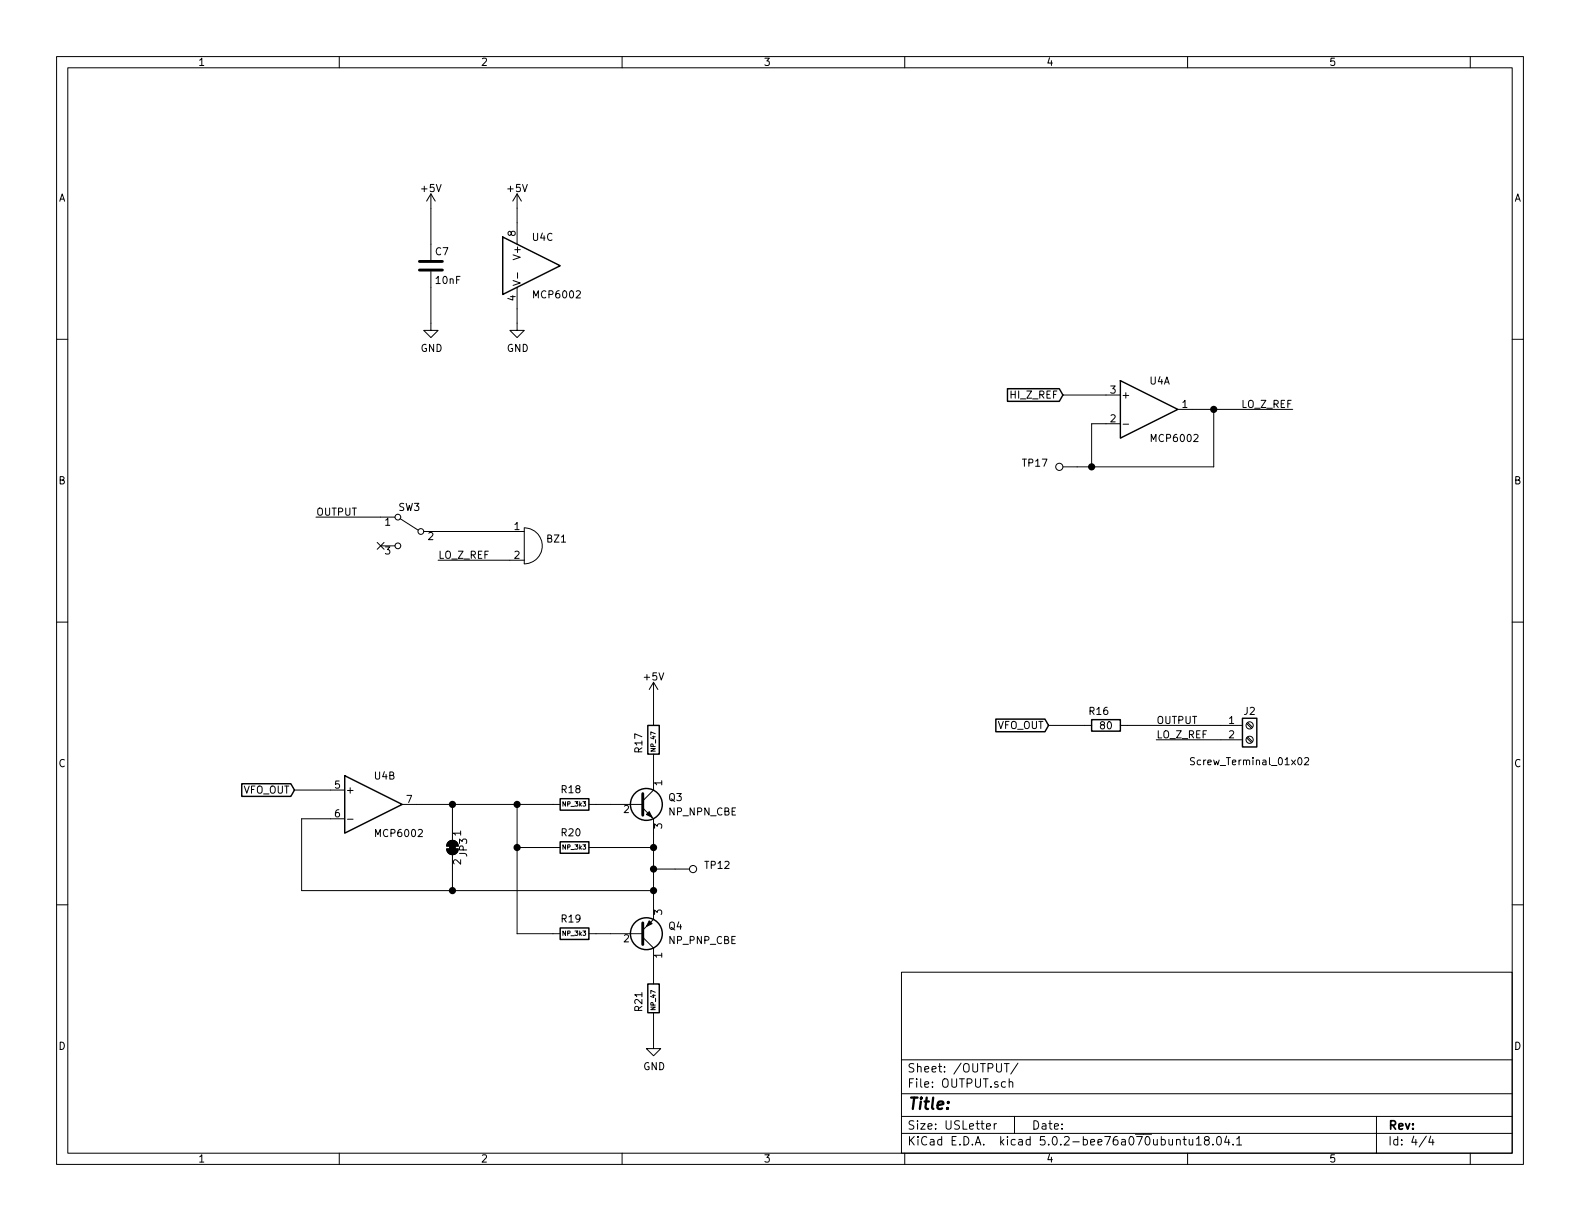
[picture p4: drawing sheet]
EESchema Schematic File Version 4
LIBS:synth-cache
EELAYER 26 0
EELAYER END
$Descr USLetter 11000 8500
encoding utf-8
Sheet 4 4
Title ""
Date ""
Rev ""
Comp ""
Comment1 ""
Comment2 ""
Comment3 ""
Comment4 ""
$EndDescr
Wire Wire Line
	3000 2000 3000 2250
$Comp
L power:GND #PWR?
U 1 1
P 3000 2250
AR Path="/5E9B1FC3" Ref="#PWR?"  Part="1" 
AR Path="/5E4A00E6/5E9B1FC3" Ref="#PWR?"  Part="1" 
AR Path="/5E4A00FF/5E9B1FC3" Ref="#PWR?"  Part="1" 
AR Path="/5E4A013A/5E9B1FC3" Ref="#PWR?"  Part="1" 
AR Path="/5E826FFF/5E9B1FC3" Ref="#PWR029"  Part="1" 
F 0 "#PWR029" H 3000 2000 50  0001 C CNN
F 1 "GND" H 3005 2077 50  0000 C CNN
F 2 "" H 3000 2250 50  0001 C CNN
F 3 "" H 3000 2250 50  0001 C CNN
	1    3000 2250
	1    0    0    -1  
$EndComp
$Comp
L power:+5V #PWR?
U 1 1
P 3000 1450
AR Path="/5E4A00FF/5E78F63A" Ref="#PWR?"  Part="1" 
AR Path="/5E4A013A/5E78F63A" Ref="#PWR?"  Part="1" 
AR Path="/5E826FFF/5E78F63A" Ref="#PWR027"  Part="1" 
F 0 "#PWR027" H 3000 1300 50  0001 C CNN
F 1 "+5V" H 3000 1590 50  0000 C CNN
F 2 "" H 3000 1450 50  0001 C CNN
F 3 "" H 3000 1450 50  0001 C CNN
	1    3000 1450
	1    0    0    -1  
$EndComp
Wire Wire Line
	3000 1700 3000 1450
$Comp
L Device:R R16
U 1 1
P 7700 5050
F 0 "R16" V 7600 5000 50  0000 C CNN
F 1 "80" V 7700 5050 50  0000 C CNN
F 2 "Resistor_THT:R_Axial_DIN0207_L6.3mm_D2.5mm_P10.16mm_Horizontal" V 7630 5050 50  0001 C CNN
F 3 "~" H 7700 5050 50  0001 C CNN
	1    7700 5050
	0    1    1    0   
$EndComp
$Comp
L custom:MCP6002 U4
U 1 1
P 8000 2850
F 0 "U4" H 8000 3050 50  0000 L CNN
F 1 "MCP6002" H 8000 2650 50  0000 L CNN
F 2 "Package_DIP:DIP-8_W7.62mm_Socket" H 8000 2250 50  0001 C CNN
F 3 "~/datasheets/MCP6004.pdf" H 8000 2400 50  0001 C CNN
	1    8000 2850
	1    0    0    -1  
$EndComp
$Comp
L custom:MCP6002 U4
U 3 1
P 3700 1850
F 0 "U4" H 3700 2050 50  0000 L CNN
F 1 "MCP6002" H 3700 1650 50  0000 L CNN
F 2 "Package_DIP:DIP-8_W7.62mm_Socket" H 3700 1250 50  0001 C CNN
F 3 "~/datasheets/MCP6004.pdf" H 3700 1400 50  0001 C CNN
	3    3700 1850
	1    0    0    -1  
$EndComp
$Comp
L power:+5V #PWR?
U 1 1
P 3600 1450
AR Path="/5E4A00FF/5E839885" Ref="#PWR?"  Part="1" 
AR Path="/5E4A013A/5E839885" Ref="#PWR?"  Part="1" 
AR Path="/5E826FFF/5E839885" Ref="#PWR028"  Part="1" 
F 0 "#PWR028" H 3600 1300 50  0001 C CNN
F 1 "+5V" H 3600 1590 50  0000 C CNN
F 2 "" H 3600 1450 50  0001 C CNN
F 3 "" H 3600 1450 50  0001 C CNN
	1    3600 1450
	1    0    0    -1  
$EndComp
Wire Wire Line
	3600 1550 3600 1450
Wire Wire Line
	3600 2250 3600 2150
$Comp
L power:GND #PWR?
U 1 1
P 3600 2250
AR Path="/5E839894" Ref="#PWR?"  Part="1" 
AR Path="/5E4A00E6/5E839894" Ref="#PWR?"  Part="1" 
AR Path="/5E4A00FF/5E839894" Ref="#PWR?"  Part="1" 
AR Path="/5E4A013A/5E839894" Ref="#PWR?"  Part="1" 
AR Path="/5E826FFF/5E839894" Ref="#PWR030"  Part="1" 
F 0 "#PWR030" H 3600 2000 50  0001 C CNN
F 1 "GND" H 3605 2077 50  0000 C CNN
F 2 "" H 3600 2250 50  0001 C CNN
F 3 "" H 3600 2250 50  0001 C CNN
	1    3600 2250
	1    0    0    -1  
$EndComp
Text GLabel 7300 5050 0    50   Input ~ 0
VFO_OUT
Wire Wire Line
	7300 5050 7550 5050
$Comp
L Connector:Screw_Terminal_01x02 J2
U 1 1
P 8700 5050
F 0 "J2" H 8700 5150 50  0000 C CNN
F 1 "Screw_Terminal_01x02" H 8700 4800 50  0000 C CNN
F 2 "TerminalBlock:TerminalBlock_bornier-2_P5.08mm" H 8700 5050 50  0001 C CNN
F 3 "~" H 8700 5050 50  0001 C CNN
	1    8700 5050
	1    0    0    -1  
$EndComp
$Comp
L custom:MCP6002 U4
U 2 1
P 2600 5600
F 0 "U4" H 2600 5800 50  0000 L CNN
F 1 "MCP6002" H 2600 5400 50  0000 L CNN
F 2 "Package_DIP:DIP-8_W7.62mm_Socket" H 2600 5000 50  0001 C CNN
F 3 "~/datasheets/MCP6004.pdf" H 2600 5150 50  0001 C CNN
	2    2600 5600
	1    0    0    -1  
$EndComp
Wire Wire Line
	7600 2950 7700 2950
Text Label 9000 2850 2    50   ~ 0
LO_Z_REF
Text Label 8050 5150 0    50   ~ 0
LO_Z_REF
Wire Wire Line
	8050 5150 8500 5150
Wire Wire Line
	7600 3250 8450 3250
Wire Wire Line
	7850 5050 8500 5050
$Comp
L custom:PTH_1_mm TP?
U 1 1
P 7350 3250
AR Path="/5E69BAF5/5E7F1703" Ref="TP?"  Part="1" 
AR Path="/5E4A00E6/5E7F1703" Ref="TP?"  Part="1" 
AR Path="/5E4A00FF/5E7F1703" Ref="TP?"  Part="1" 
AR Path="/5E4A013A/5E7F1703" Ref="TP?"  Part="1" 
AR Path="/5E826FFF/5E7F1703" Ref="TP17"  Part="1" 
F 0 "TP17" H 7400 3250 50  0000 L BNN
F 1 "PTH_1_mm" H 7200 3150 50  0001 L BNN
F 2 "custom:TestPoint_THTPad_D2.0mm_Drill1.0mm" H 7150 3000 50  0001 L BNN
F 3 "" H 7350 3350 50  0001 L BNN
	1    7350 3250
	-1   0    0    -1  
$EndComp
Wire Wire Line
	8300 2850 8450 2850
Wire Wire Line
	8450 2850 9000 2850
Wire Wire Line
	8450 2850 8450 3250
Connection ~ 8450 2850
$Comp
L Device:Q_PNP_CBE Q?
U 1 1
P 4450 6500
AR Path="/5E4A013A/5E835E8A" Ref="Q?"  Part="1" 
AR Path="/5E826FFF/5E835E8A" Ref="Q4"  Part="1" 
F 0 "Q4" H 4650 6450 50  0000 L CNN
F 1 "NP_PNP_CBE" H 4650 6550 50  0000 L CNN
F 2 "Package_TO_SOT_THT:TO-92" H 4650 6600 50  0001 C CNN
F 3 "~" H 4450 6500 50  0001 C CNN
	1    4450 6500
	1    0    0    1   
$EndComp
$Comp
L Device:Q_NPN_CBE Q?
U 1 1
P 4450 5600
AR Path="/5E4A013A/5E835E91" Ref="Q?"  Part="1" 
AR Path="/5E826FFF/5E835E91" Ref="Q3"  Part="1" 
F 0 "Q3" H 4650 5650 50  0000 L CNN
F 1 "NP_NPN_CBE" H 4650 5550 50  0000 L CNN
F 2 "Package_TO_SOT_THT:TO-92" H 4650 5700 50  0001 C CNN
F 3 "~" H 4450 5600 50  0001 C CNN
	1    4450 5600
	1    0    0    -1  
$EndComp
$Comp
L power:GND #PWR?
U 1 1
P 4550 7250
AR Path="/5E83675A" Ref="#PWR?"  Part="1" 
AR Path="/5E4A00E6/5E83675A" Ref="#PWR?"  Part="1" 
AR Path="/5E4A00FF/5E83675A" Ref="#PWR?"  Part="1" 
AR Path="/5E4A013A/5E83675A" Ref="#PWR?"  Part="1" 
AR Path="/5E826FFF/5E83675A" Ref="#PWR034"  Part="1" 
F 0 "#PWR034" H 4550 7000 50  0001 C CNN
F 1 "GND" H 4555 7077 50  0000 C CNN
F 2 "" H 4550 7250 50  0001 C CNN
F 3 "" H 4550 7250 50  0001 C CNN
	1    4550 7250
	1    0    0    -1  
$EndComp
$Comp
L power:+5V #PWR?
U 1 1
P 4550 4850
AR Path="/5E4A00FF/5E8369DB" Ref="#PWR?"  Part="1" 
AR Path="/5E4A013A/5E8369DB" Ref="#PWR?"  Part="1" 
AR Path="/5E826FFF/5E8369DB" Ref="#PWR032"  Part="1" 
F 0 "#PWR032" H 4550 4700 50  0001 C CNN
F 1 "+5V" H 4550 4990 50  0000 C CNN
F 2 "" H 4550 4850 50  0001 C CNN
F 3 "" H 4550 4850 50  0001 C CNN
	1    4550 4850
	1    0    0    -1  
$EndComp
Wire Wire Line
	2300 5700 2100 5700
Text GLabel 2050 5500 0    50   Input ~ 0
VFO_OUT
Wire Wire Line
	2050 5500 2300 5500
Connection ~ 4550 6050
Wire Wire Line
	4550 6050 4550 5900
Wire Wire Line
	2900 5600 3150 5600
Wire Wire Line
	2100 6200 3150 6200
$Comp
L Device:R R?
U 1 1
P 4550 6950
AR Path="/5E4A00FF/5E857044" Ref="R?"  Part="1" 
AR Path="/5E4A013A/5E857044" Ref="R?"  Part="1" 
AR Path="/5E826FFF/5E857044" Ref="R21"  Part="1" 
F 0 "R21" V 4650 6850 50  0000 L CNN
F 1 "NP_47" V 4550 6860 31  0000 L CNN
F 2 "Resistor_THT:R_Axial_DIN0207_L6.3mm_D2.5mm_P10.16mm_Horizontal" V 4480 6950 50  0001 C CNN
F 3 "~" H 4550 6950 50  0001 C CNN
	1    4550 6950
	-1   0    0    -1  
$EndComp
$Comp
L Device:R R?
U 1 1
P 4550 5150
AR Path="/5E4A00FF/5E85714B" Ref="R?"  Part="1" 
AR Path="/5E4A013A/5E85714B" Ref="R?"  Part="1" 
AR Path="/5E826FFF/5E85714B" Ref="R17"  Part="1" 
F 0 "R17" V 4650 5050 50  0000 L CNN
F 1 "NP_47" V 4550 5060 31  0000 L CNN
F 2 "Resistor_THT:R_Axial_DIN0207_L6.3mm_D2.5mm_P10.16mm_Horizontal" V 4480 5150 50  0001 C CNN
F 3 "~" H 4550 5150 50  0001 C CNN
	1    4550 5150
	-1   0    0    -1  
$EndComp
Wire Wire Line
	4550 5300 4550 5400
Wire Wire Line
	4550 6800 4550 6700
Wire Wire Line
	4550 4850 4550 5000
Wire Wire Line
	4550 7100 4550 7250
Connection ~ 4550 6200
Wire Wire Line
	4550 6200 4550 6050
Wire Wire Line
	4550 6200 4550 6300
Wire Wire Line
	3600 5600 3600 5900
$Comp
L Device:R R?
U 1 1
P 4000 5900
AR Path="/5E4A00FF/5E8668D9" Ref="R?"  Part="1" 
AR Path="/5E4A013A/5E8668D9" Ref="R?"  Part="1" 
AR Path="/5E826FFF/5E8668D9" Ref="R20"  Part="1" 
F 0 "R20" V 4100 5800 50  0000 L CNN
F 1 "NP_3k3" V 4000 5810 31  0000 L CNN
F 2 "Resistor_THT:R_Axial_DIN0207_L6.3mm_D2.5mm_P10.16mm_Horizontal" V 3930 5900 50  0001 C CNN
F 3 "~" H 4000 5900 50  0001 C CNN
	1    4000 5900
	0    1    -1   0   
$EndComp
Wire Wire Line
	4150 5900 4550 5900
Connection ~ 4550 5900
Wire Wire Line
	4550 5900 4550 5800
Wire Wire Line
	3850 5900 3600 5900
Connection ~ 3600 5900
Wire Wire Line
	3600 5900 3600 6500
Wire Wire Line
	3150 6050 3150 6200
Connection ~ 3150 6200
Wire Wire Line
	3150 6200 4550 6200
Wire Wire Line
	3150 5750 3150 5600
Connection ~ 3150 5600
Wire Wire Line
	3150 5600 3600 5600
$Comp
L Switch:SW_SPDT SW?
U 1 1
P 2850 3700
AR Path="/5E4A00FF/5E871BA4" Ref="SW?"  Part="1" 
AR Path="/5E4A013A/5E871BA4" Ref="SW?"  Part="1" 
AR Path="/5E826FFF/5E871BA4" Ref="SW3"  Part="1" 
F 0 "SW3" H 2850 3870 50  0000 C CNN
F 1 "SW_SPDT" H 2850 3500 50  0001 C CNN
F 2 "custom:OS102011MS2QN1" H 2850 3700 50  0001 C CNN
F 3 "" H 2850 3700 50  0001 C CNN
	1    2850 3700
	-1   0    0    -1  
$EndComp
Wire Wire Line
	3050 3700 3550 3700
NoConn ~ 2650 3800
Text Label 3050 3900 0    50   ~ 0
LO_Z_REF
Wire Wire Line
	3050 3900 3550 3900
Text Label 2200 3600 0    50   ~ 0
OUTPUT
Wire Wire Line
	2200 3600 2650 3600
$Comp
L Jumper:SolderJumper_2_Bridged JP?
U 1 1
P 3150 5900
AR Path="/5E4A00FF/5E87F9FD" Ref="JP?"  Part="1" 
AR Path="/5E4A013A/5E87F9FD" Ref="JP?"  Part="1" 
AR Path="/5E826FFF/5E87F9FD" Ref="JP3"  Part="1" 
F 0 "JP3" H 3150 5980 50  0000 C CNN
F 1 "SolderJumper_Bridged" H 3150 5800 50  0001 C CNN
F 2 "Jumper:SolderJumper-2_P1.3mm_Open_RoundedPad1.0x1.5mm" H 3150 5900 50  0001 C CNN
F 3 "~" H 3150 5900 50  0001 C CNN
	1    3150 5900
	0    1    1    0   
$EndComp
$Comp
L custom:PTH_1_mm TP?
U 1 1
P 4850 6050
AR Path="/5E69BAF5/5E880781" Ref="TP?"  Part="1" 
AR Path="/5E4A00E6/5E880781" Ref="TP?"  Part="1" 
AR Path="/5E4A00FF/5E880781" Ref="TP?"  Part="1" 
AR Path="/5E4A013A/5E880781" Ref="TP?"  Part="1" 
AR Path="/5E826FFF/5E880781" Ref="TP12"  Part="1" 
F 0 "TP12" H 4900 6050 50  0000 L BNN
F 1 "PTH_1_mm" H 4700 5950 50  0001 L BNN
F 2 "custom:TestPoint_THTPad_D2.0mm_Drill1.0mm" H 4650 5800 50  0001 L BNN
F 3 "" H 4850 6150 50  0001 L BNN
	1    4850 6050
	1    0    0    -1  
$EndComp
Wire Wire Line
	4550 6050 4700 6050
Text Label 8050 5050 0    50   ~ 0
OUTPUT
$Comp
L Device:R R?
U 1 1
P 4000 6500
AR Path="/5E4A00FF/5E7FBE4A" Ref="R?"  Part="1" 
AR Path="/5E4A013A/5E7FBE4A" Ref="R?"  Part="1" 
AR Path="/5E826FFF/5E7FBE4A" Ref="R19"  Part="1" 
F 0 "R19" V 4100 6400 50  0000 L CNN
F 1 "NP_3k3" V 4000 6410 31  0000 L CNN
F 2 "Resistor_THT:R_Axial_DIN0207_L6.3mm_D2.5mm_P10.16mm_Horizontal" V 3930 6500 50  0001 C CNN
F 3 "~" H 4000 6500 50  0001 C CNN
	1    4000 6500
	0    1    -1   0   
$EndComp
$Comp
L Device:R R?
U 1 1
P 4000 5600
AR Path="/5E4A00FF/5E7FBEA6" Ref="R?"  Part="1" 
AR Path="/5E4A013A/5E7FBEA6" Ref="R?"  Part="1" 
AR Path="/5E826FFF/5E7FBEA6" Ref="R18"  Part="1" 
F 0 "R18" V 4100 5500 50  0000 L CNN
F 1 "NP_3k3" V 4000 5510 31  0000 L CNN
F 2 "Resistor_THT:R_Axial_DIN0207_L6.3mm_D2.5mm_P10.16mm_Horizontal" V 3930 5600 50  0001 C CNN
F 3 "~" H 4000 5600 50  0001 C CNN
	1    4000 5600
	0    1    -1   0   
$EndComp
Wire Wire Line
	4150 6500 4250 6500
Wire Wire Line
	4250 5600 4150 5600
Wire Wire Line
	3850 5600 3600 5600
Connection ~ 3600 5600
Wire Wire Line
	3600 6500 3850 6500
Wire Wire Line
	7400 2750 7700 2750
Text GLabel 7400 2750 0    50   Input ~ 0
HI_Z_REF
$Comp
L Device:C C?
U 1 1
P 3000 1850
AR Path="/5E4A013A/5EC0B44C" Ref="C?"  Part="1" 
AR Path="/5E826FFF/5EC0B44C" Ref="C7"  Part="1" 
F 0 "C7" H 3025 1950 50  0000 L CNN
F 1 "10nF" H 3025 1750 50  0000 L CNN
F 2 "Capacitor_THT:C_Disc_D3.0mm_W1.6mm_P2.50mm" H 3038 1700 50  0001 C CNN
F 3 "~" H 3000 1850 50  0001 C CNN
	1    3000 1850
	1    0    0    -1  
$EndComp
$Comp
L custom:PASSIVE_BUZZER BZ1
U 1 1
P 3650 3800
F 0 "BZ1" H 3800 3850 50  0000 L CNN
F 1 "PASSIVE_BUZZER" H 3800 3750 50  0001 L CNN
F 2 "Buzzer_Beeper:Buzzer_TDK_PS1240P02BT_D12.2mm_H6.5mm" H 4225 3650 50  0001 C CNN
F 3 "~" V 3625 3900 50  0001 C CNN
	1    3650 3800
	1    0    0    -1  
$EndComp
Wire Wire Line
	7500 3250 7600 3250
Wire Wire Line
	7600 2950 7600 3250
Connection ~ 7600 3250
Wire Wire Line
	2100 5700 2100 6200
$EndSCHEMATC
